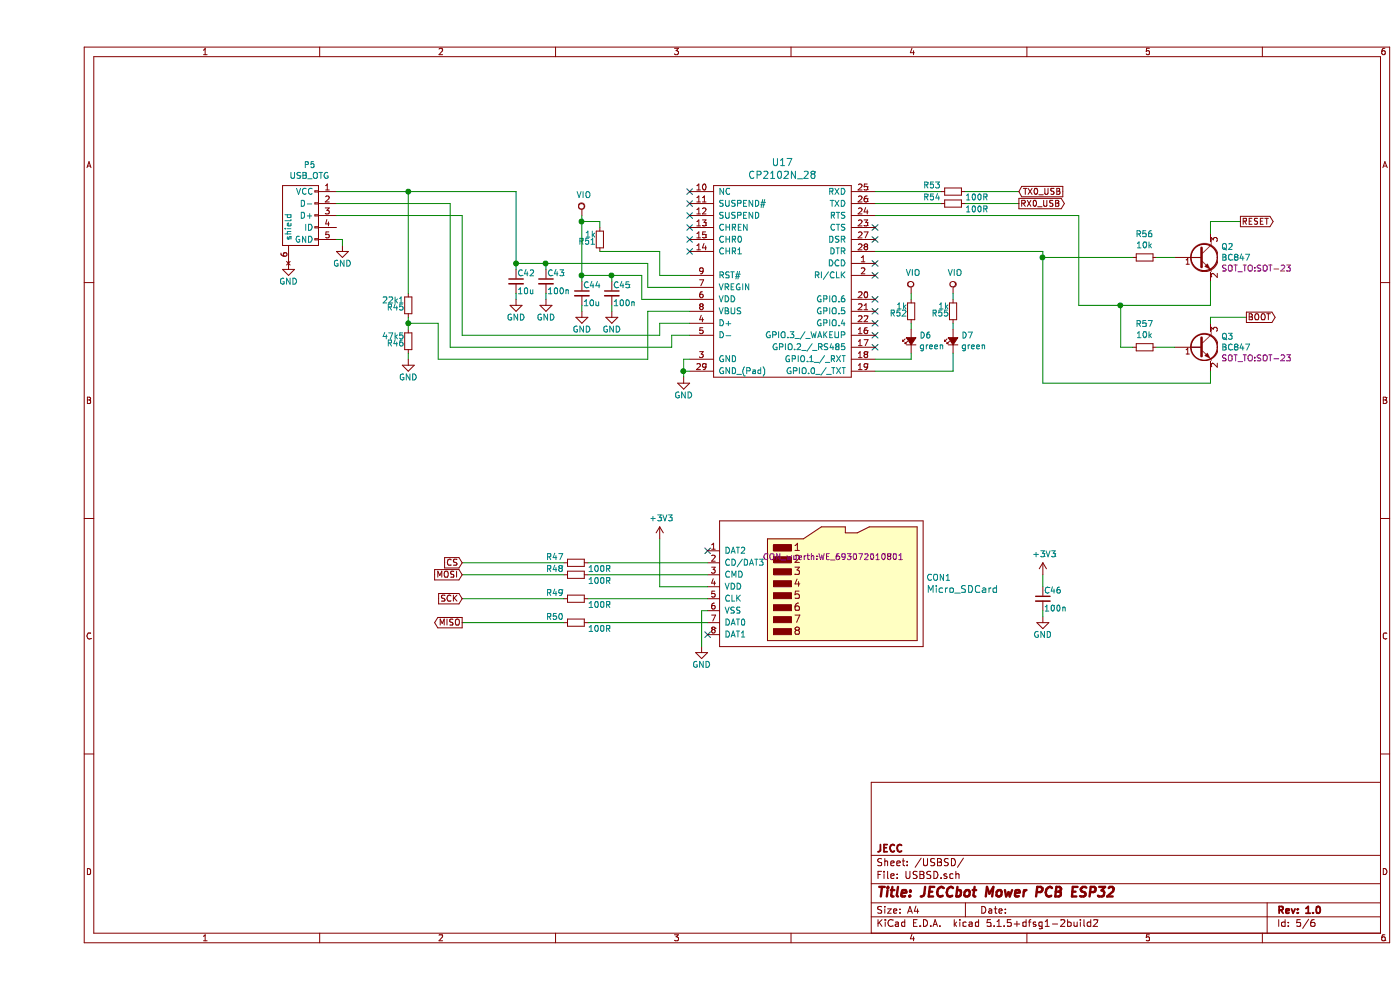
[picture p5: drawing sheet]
EESchema Schematic File Version 4
EELAYER 30 0
EELAYER END
$Descr A4 11693 8268
encoding utf-8
Sheet 5 6
Title "JECCbot Mower PCB ESP32"
Date ""
Rev "1.0"
Comp "JECC"
Comment1 ""
Comment2 ""
Comment3 ""
Comment4 ""
$EndDescr
Wire Wire Line
	3550 5200 4400 5200
Wire Wire Line
	3550 5000 4400 5000
Wire Wire Line
	3550 4800 4400 4800
$Comp
L devices:R_1206 R50
U 1 1
P 4500 5200
F 0 "R50" V 4450 4950 50  0000 L CNN
F 1 "100R" V 4550 5300 50  0000 L CNN
F 2 "resistors:R_0603" H 4500 5050 50  0001 C CNN
F 3 "" H 4500 5200 50  0000 C CNN
	1    4500 5200
	0    1    1    0   
$EndComp
$Comp
L devices:R_1206 R49
U 1 1
P 4500 5000
F 0 "R49" V 4450 4750 50  0000 L CNN
F 1 "100R" V 4550 5100 50  0000 L CNN
F 2 "resistors:R_0603" H 4500 4850 50  0001 C CNN
F 3 "" H 4500 5000 50  0000 C CNN
	1    4500 5000
	0    1    1    0   
$EndComp
$Comp
L devices:R_1206 R48
U 1 1
P 4500 4800
F 0 "R48" V 4450 4550 50  0000 L CNN
F 1 "100R" V 4550 4900 50  0000 L CNN
F 2 "resistors:R_0603" H 4500 4650 50  0001 C CNN
F 3 "" H 4500 4800 50  0000 C CNN
	1    4500 4800
	0    1    1    0   
$EndComp
$Comp
L devices:R_1206 R47
U 1 1
P 4500 4700
F 0 "R47" V 4450 4450 50  0000 L CNN
F 1 "100R" V 4550 4800 50  0000 L CNN
F 2 "resistors:R_0603" H 4500 4550 50  0001 C CNN
F 3 "" H 4500 4700 50  0000 C CNN
	1    4500 4700
	0    1    1    0   
$EndComp
NoConn ~ 5600 4600
NoConn ~ 5600 5300
Wire Wire Line
	4600 5200 5600 5200
Wire Wire Line
	4600 5000 5600 5000
Wire Wire Line
	4600 4800 5600 4800
Wire Wire Line
	4600 4700 5600 4700
Wire Wire Line
	8400 5100 8400 5150
Wire Wire Line
	5550 5100 5550 5400
Wire Wire Line
	5600 5100 5550 5100
$Comp
L power-supply:GND #PWR096
U 1 1
P 8400 5150
F 0 "#PWR096" H 8400 4900 50  0001 C CNN
F 1 "GND" H 8400 5000 50  0000 C CNN
F 2 "" H 8400 5150 50  0000 C CNN
F 3 "" H 8400 5150 50  0000 C CNN
	1    8400 5150
	1    0    0    -1  
$EndComp
$Comp
L devices:C_0603 C46
U 1 1
P 8400 5000
F 0 "C46" H 8410 5070 50  0000 L CNN
F 1 "100n" H 8410 4920 50  0000 L CNN
F 2 "capacitors:C_0603" H 8400 4850 50  0001 C CNN
F 3 "" H 8400 5000 50  0000 C CNN
	1    8400 5000
	1    0    0    -1  
$EndComp
$Comp
L power-supply:GND #PWR092
U 1 1
P 5550 5400
F 0 "#PWR092" H 5550 5150 50  0001 C CNN
F 1 "GND" H 5550 5250 50  0000 C CNN
F 2 "" H 5550 5400 50  0000 C CNN
F 3 "" H 5550 5400 50  0000 C CNN
	1    5550 5400
	1    0    0    -1  
$EndComp
$Comp
L power-supply:+3V3 #PWR095
U 1 1
P 8400 4800
F 0 "#PWR095" H 8400 4650 50  0001 C CNN
F 1 "+3V3" H 8415 4973 50  0000 C CNN
F 2 "" H 8400 4800 50  0000 C CNN
F 3 "" H 8400 4800 50  0000 C CNN
	1    8400 4800
	1    0    0    -1  
$EndComp
Wire Wire Line
	8400 4800 8400 4900
Wire Wire Line
	3550 4700 4400 4700
$Comp
L mechanical-connectors:USB_OTG P5
U 1 1
P 2200 1800
F 0 "P5" V 1775 1724 50  0000 C CNN
F 1 "USB_OTG" V 1866 1724 50  0000 C CNN
F 2 "mechanical-connectors:USB_Micro-B" V 2150 1700 50  0001 C CNN
F 3 "" V 2150 1700 50  0000 C CNN
	1    2200 1800
	0    -1   1    0   
$EndComp
$Comp
L power-supply:GND #PWR082
U 1 1
P 2100 2200
F 0 "#PWR082" H 2100 1950 50  0001 C CNN
F 1 "GND" H 2100 2050 50  0000 C CNN
F 2 "" H 2100 2200 50  0000 C CNN
F 3 "" H 2100 2200 50  0000 C CNN
	1    2100 2200
	1    0    0    -1  
$EndComp
$Comp
L power-supply:GND #PWR083
U 1 1
P 2550 2050
F 0 "#PWR083" H 2550 1800 50  0001 C CNN
F 1 "GND" H 2550 1900 50  0000 C CNN
F 2 "" H 2550 2050 50  0000 C CNN
F 3 "" H 2550 2050 50  0000 C CNN
	1    2550 2050
	1    0    0    -1  
$EndComp
Wire Wire Line
	2500 2000 2550 2000
Wire Wire Line
	2550 2000 2550 2050
$Comp
L IC_interface_usb:CP2102N_28 U17
U 1 1
P 6250 2400
F 0 "U17" H 6225 3447 60  0000 C CNN
F 1 "CP2102N_28" H 6225 3341 60  0000 C CNN
F 2 "QFN:QFN-28-1EP_5x5mm_Pitch0.5mm" H 6250 2450 60  0001 C CNN
F 3 "" H 6250 2450 60  0001 C CNN
	1    6250 2400
	1    0    0    -1  
$EndComp
$Comp
L devices:C_0603 C42
U 1 1
P 4000 2350
F 0 "C42" H 4010 2420 50  0000 L CNN
F 1 "10u" H 4010 2270 50  0000 L CNN
F 2 "capacitors:C_0603" H 4000 2200 50  0001 C CNN
F 3 "" H 4000 2350 50  0000 C CNN
	1    4000 2350
	1    0    0    -1  
$EndComp
$Comp
L devices:C_0603 C43
U 1 1
P 4250 2350
F 0 "C43" H 4260 2420 50  0000 L CNN
F 1 "100n" H 4260 2270 50  0000 L CNN
F 2 "capacitors:C_0603" H 4250 2200 50  0001 C CNN
F 3 "" H 4250 2350 50  0000 C CNN
	1    4250 2350
	1    0    0    -1  
$EndComp
$Comp
L power-supply:GND #PWR086
U 1 1
P 4250 2500
F 0 "#PWR086" H 4250 2250 50  0001 C CNN
F 1 "GND" H 4250 2350 50  0000 C CNN
F 2 "" H 4250 2500 50  0000 C CNN
F 3 "" H 4250 2500 50  0000 C CNN
	1    4250 2500
	1    0    0    -1  
$EndComp
$Comp
L power-supply:GND #PWR085
U 1 1
P 4000 2500
F 0 "#PWR085" H 4000 2250 50  0001 C CNN
F 1 "GND" H 4000 2350 50  0000 C CNN
F 2 "" H 4000 2500 50  0000 C CNN
F 3 "" H 4000 2500 50  0000 C CNN
	1    4000 2500
	1    0    0    -1  
$EndComp
Wire Wire Line
	2500 1600 3100 1600
Wire Wire Line
	4000 1600 4000 2200
Wire Wire Line
	4000 2200 4250 2200
$Comp
L devices:C_0603 C45
U 1 1
P 4800 2450
F 0 "C45" H 4810 2520 50  0000 L CNN
F 1 "100n" H 4810 2370 50  0000 L CNN
F 2 "capacitors:C_0603" H 4800 2300 50  0001 C CNN
F 3 "" H 4800 2450 50  0000 C CNN
	1    4800 2450
	1    0    0    -1  
$EndComp
$Comp
L devices:C_0603 C44
U 1 1
P 4550 2450
F 0 "C44" H 4560 2520 50  0000 L CNN
F 1 "10u" H 4560 2370 50  0000 L CNN
F 2 "capacitors:C_0603" H 4550 2300 50  0001 C CNN
F 3 "" H 4550 2450 50  0000 C CNN
	1    4550 2450
	1    0    0    -1  
$EndComp
$Comp
L power-supply:GND #PWR089
U 1 1
P 4800 2600
F 0 "#PWR089" H 4800 2350 50  0001 C CNN
F 1 "GND" H 4800 2450 50  0000 C CNN
F 2 "" H 4800 2600 50  0000 C CNN
F 3 "" H 4800 2600 50  0000 C CNN
	1    4800 2600
	1    0    0    -1  
$EndComp
$Comp
L power-supply:GND #PWR088
U 1 1
P 4550 2600
F 0 "#PWR088" H 4550 2350 50  0001 C CNN
F 1 "GND" H 4550 2450 50  0000 C CNN
F 2 "" H 4550 2600 50  0000 C CNN
F 3 "" H 4550 2600 50  0000 C CNN
	1    4550 2600
	1    0    0    -1  
$EndComp
Wire Wire Line
	5450 2400 5100 2400
Wire Wire Line
	5100 2400 5100 2200
Wire Wire Line
	4250 2450 4250 2500
Wire Wire Line
	4000 2500 4000 2450
Connection ~ 4000 2200
Wire Wire Line
	4000 2250 4000 2200
Wire Wire Line
	4250 2250 4250 2200
Connection ~ 4250 2200
Wire Wire Line
	4250 2200 5100 2200
Wire Wire Line
	4550 2350 4550 2300
Wire Wire Line
	4550 2300 4800 2300
Wire Wire Line
	5050 2300 5050 2500
Wire Wire Line
	5050 2500 5450 2500
Wire Wire Line
	4800 2600 4800 2550
Wire Wire Line
	4550 2600 4550 2550
Wire Wire Line
	4800 2350 4800 2300
Connection ~ 4800 2300
Wire Wire Line
	4800 2300 5050 2300
Wire Wire Line
	5450 2700 5200 2700
Wire Wire Line
	5200 2700 5200 2800
Wire Wire Line
	5200 2800 3550 2800
Wire Wire Line
	3550 2800 3550 1800
Wire Wire Line
	3550 1800 2500 1800
Wire Wire Line
	2500 1700 3450 1700
Wire Wire Line
	3450 1700 3450 2900
Wire Wire Line
	3450 2900 5300 2900
Wire Wire Line
	5300 2900 5300 2800
Wire Wire Line
	5300 2800 5450 2800
$Comp
L power-supply:GND #PWR091
U 1 1
P 5400 3150
F 0 "#PWR091" H 5400 2900 50  0001 C CNN
F 1 "GND" H 5400 3000 50  0000 C CNN
F 2 "" H 5400 3150 50  0000 C CNN
F 3 "" H 5400 3150 50  0000 C CNN
	1    5400 3150
	1    0    0    -1  
$EndComp
Wire Wire Line
	5450 3000 5400 3000
Wire Wire Line
	5400 3000 5400 3100
Wire Wire Line
	5450 3100 5400 3100
Connection ~ 5400 3100
Wire Wire Line
	5400 3100 5400 3150
$Comp
L devices:R_1206 R45
U 1 1
P 3100 2550
F 0 "R45" H 3130 2570 50  0000 L CNN
F 1 "22k1" H 3130 2510 50  0000 L CNN
F 2 "resistors:R_0603" H 3100 2400 50  0001 C CNN
F 3 "" H 3100 2550 50  0000 C CNN
	1    3100 2550
	-1   0    0    1   
$EndComp
$Comp
L devices:R_1206 R46
U 1 1
P 3100 2850
F 0 "R46" H 3130 2870 50  0000 L CNN
F 1 "47k5" H 3130 2810 50  0000 L CNN
F 2 "resistors:R_0603" H 3100 2700 50  0001 C CNN
F 3 "" H 3100 2850 50  0000 C CNN
	1    3100 2850
	-1   0    0    1   
$EndComp
$Comp
L power-supply:GND #PWR084
U 1 1
P 3100 3000
F 0 "#PWR084" H 3100 2750 50  0001 C CNN
F 1 "GND" H 3100 2850 50  0000 C CNN
F 2 "" H 3100 3000 50  0000 C CNN
F 3 "" H 3100 3000 50  0000 C CNN
	1    3100 3000
	1    0    0    -1  
$EndComp
Wire Wire Line
	5450 2600 5100 2600
Wire Wire Line
	5100 2600 5100 3000
Wire Wire Line
	5100 3000 3350 3000
Wire Wire Line
	3350 3000 3350 2700
Wire Wire Line
	3350 2700 3100 2700
Wire Wire Line
	3100 2700 3100 2650
Connection ~ 3100 2700
Wire Wire Line
	3100 2700 3100 2750
Wire Wire Line
	3100 2950 3100 3000
Wire Wire Line
	3100 2450 3100 1600
Connection ~ 3100 1600
Wire Wire Line
	3100 1600 4000 1600
$Comp
L devices:R_1206 R51
U 1 1
P 4700 2000
F 0 "R51" H 4730 2020 50  0000 L CNN
F 1 "1k" H 4730 1960 50  0000 L CNN
F 2 "resistors:R_0603" H 4700 1850 50  0001 C CNN
F 3 "" H 4700 2000 50  0000 C CNN
	1    4700 2000
	-1   0    0    1   
$EndComp
Wire Wire Line
	5450 2300 5200 2300
Wire Wire Line
	5200 2300 5200 2100
Wire Wire Line
	5200 2100 4700 2100
NoConn ~ 5450 1600
NoConn ~ 5450 1700
NoConn ~ 5450 1800
NoConn ~ 5450 2100
Connection ~ 4550 2300
Wire Wire Line
	4550 2300 4550 1850
Wire Wire Line
	4550 1850 4700 1850
Wire Wire Line
	4700 1850 4700 1900
$Comp
L devices:Led_Small D6
U 1 1
P 7300 2850
F 0 "D6" V 7346 2782 50  0000 R CNN
F 1 "green" V 7255 2782 50  0000 R CNN
F 2 "LEDs:LED_0603" V 7300 2850 50  0001 C CNN
F 3 "" V 7300 2850 50  0000 C CNN
	1    7300 2850
	0    -1   -1   0   
$EndComp
$Comp
L devices:Led_Small D7
U 1 1
P 7650 2850
F 0 "D7" V 7696 2782 50  0000 R CNN
F 1 "green" V 7605 2782 50  0000 R CNN
F 2 "LEDs:LED_0603" V 7650 2850 50  0001 C CNN
F 3 "" V 7650 2850 50  0000 C CNN
	1    7650 2850
	0    -1   -1   0   
$EndComp
$Comp
L devices:R_1206 R52
U 1 1
P 7300 2600
F 0 "R52" H 7330 2620 50  0000 L CNN
F 1 "1k" H 7330 2560 50  0000 L CNN
F 2 "resistors:R_0603" H 7300 2450 50  0001 C CNN
F 3 "" H 7300 2600 50  0000 C CNN
	1    7300 2600
	-1   0    0    1   
$EndComp
$Comp
L devices:R_1206 R55
U 1 1
P 7650 2600
F 0 "R55" H 7680 2620 50  0000 L CNN
F 1 "1k" H 7680 2560 50  0000 L CNN
F 2 "resistors:R_0603" H 7650 2450 50  0001 C CNN
F 3 "" H 7650 2600 50  0000 C CNN
	1    7650 2600
	-1   0    0    1   
$EndComp
Connection ~ 4550 1850
Wire Wire Line
	4550 1850 4550 1800
Wire Wire Line
	7300 2450 7300 2500
Wire Wire Line
	7650 2450 7650 2500
Wire Wire Line
	7300 2700 7300 2750
Wire Wire Line
	7650 2700 7650 2750
Wire Wire Line
	7300 2950 7300 3000
Wire Wire Line
	7300 3000 7000 3000
Wire Wire Line
	7650 2950 7650 3100
Wire Wire Line
	7650 3100 7000 3100
NoConn ~ 7000 2900
NoConn ~ 7000 2800
NoConn ~ 7000 2700
NoConn ~ 7000 2600
NoConn ~ 7000 2500
NoConn ~ 7000 2300
NoConn ~ 7000 2200
NoConn ~ 7000 2000
NoConn ~ 7000 1900
Wire Wire Line
	7550 1600 7000 1600
Wire Wire Line
	7550 1700 7000 1700
$Comp
L devices:R_1206 R53
U 1 1
P 7650 1600
F 0 "R53" V 7700 1700 50  0000 L CNN
F 1 "100R" V 7600 1300 50  0000 L CNN
F 2 "resistors:R_0603" H 7650 1450 50  0001 C CNN
F 3 "" H 7650 1600 50  0000 C CNN
	1    7650 1600
	0    -1   -1   0   
$EndComp
$Comp
L devices:R_1206 R54
U 1 1
P 7650 1700
F 0 "R54" V 7700 1800 50  0000 L CNN
F 1 "100R" V 7600 1400 50  0000 L CNN
F 2 "resistors:R_0603" H 7650 1550 50  0001 C CNN
F 3 "" H 7650 1700 50  0000 C CNN
	1    7650 1700
	0    -1   -1   0   
$EndComp
Wire Wire Line
	8200 1700 7750 1700
Wire Wire Line
	8200 1600 7750 1600
Text GLabel 3550 4700 0    50   Input ~ 0
CS
Text GLabel 3550 4800 0    50   Input ~ 0
MOSI
Text GLabel 3550 5000 0    50   Input ~ 0
SCK
Text GLabel 3550 5200 0    50   Output ~ 0
MISO
NoConn ~ 5450 2000
NoConn ~ 5450 1900
$Comp
L power-supply:VIO #PWR094
U 1 1
P 7650 2450
F 0 "#PWR094" H 7650 2300 50  0001 C CNN
F 1 "VIO" H 7667 2623 50  0000 C CNN
F 2 "" H 7650 2450 50  0000 C CNN
F 3 "" H 7650 2450 50  0000 C CNN
	1    7650 2450
	1    0    0    -1  
$EndComp
$Comp
L power-supply:VIO #PWR093
U 1 1
P 7300 2450
F 0 "#PWR093" H 7300 2300 50  0001 C CNN
F 1 "VIO" H 7317 2623 50  0000 C CNN
F 2 "" H 7300 2450 50  0000 C CNN
F 3 "" H 7300 2450 50  0000 C CNN
	1    7300 2450
	1    0    0    -1  
$EndComp
$Comp
L power-supply:VIO #PWR087
U 1 1
P 4550 1800
F 0 "#PWR087" H 4550 1650 50  0001 C CNN
F 1 "VIO" H 4567 1973 50  0000 C CNN
F 2 "" H 4550 1800 50  0000 C CNN
F 3 "" H 4550 1800 50  0000 C CNN
	1    4550 1800
	1    0    0    -1  
$EndComp
Text GLabel 8200 1700 2    50   Output ~ 0
RX0_USB
Text GLabel 8200 1600 2    50   Input ~ 0
TX0_USB
Wire Wire Line
	5200 4900 5200 4500
Wire Wire Line
	5200 4900 5600 4900
$Comp
L power-supply:+3V3 #PWR090
U 1 1
P 5200 4500
F 0 "#PWR090" H 5200 4350 50  0001 C CNN
F 1 "+3V3" H 5215 4673 50  0000 C CNN
F 2 "" H 5200 4500 50  0000 C CNN
F 3 "" H 5200 4500 50  0000 C CNN
	1    5200 4500
	1    0    0    -1  
$EndComp
$Comp
L electrical-connectors:Micro_SDCard CON1
U 1 1
P 6250 5000
F 0 "CON1" H 7427 5178 50  0000 L CNN
F 1 "Micro_SDCard" H 7427 5080 59  0000 L CNN
F 2 "CON_wuerth:WE_693072010801" H 6650 5350 50  0000 C CNN
F 3 "" H 6450 5000 60  0000 C CNN
	1    6250 5000
	1    0    0    -1  
$EndComp
$Comp
L devices:Q_NPN_BEC Q2
U 1 1
P 9700 2150
F 0 "Q2" H 9890 2241 50  0000 L CNN
F 1 "BC847" H 9890 2150 50  0000 L CNN
F 2 "SOT_TO:SOT-23" H 9890 2059 50  0000 L CNN
F 3 "" H 9700 2150 50  0000 C CNN
	1    9700 2150
	1    0    0    -1  
$EndComp
$Comp
L devices:Q_NPN_BEC Q3
U 1 1
P 9700 2900
F 0 "Q3" H 9890 2991 50  0000 L CNN
F 1 "BC847" H 9890 2900 50  0000 L CNN
F 2 "SOT_TO:SOT-23" H 9890 2809 50  0000 L CNN
F 3 "" H 9700 2900 50  0000 C CNN
	1    9700 2900
	1    0    0    -1  
$EndComp
$Comp
L devices:R_0603 R56
U 1 1
P 9250 2150
F 0 "R56" V 9054 2150 50  0000 C CNN
F 1 "10k" V 9145 2150 50  0000 C CNN
F 2 "resistors:R_0603" H 9250 2000 50  0001 C CNN
F 3 "" H 9250 2150 50  0000 C CNN
	1    9250 2150
	0    1    1    0   
$EndComp
$Comp
L devices:R_0603 R57
U 1 1
P 9250 2900
F 0 "R57" V 9054 2900 50  0000 C CNN
F 1 "10k" V 9145 2900 50  0000 C CNN
F 2 "resistors:R_0603" H 9250 2750 50  0001 C CNN
F 3 "" H 9250 2900 50  0000 C CNN
	1    9250 2900
	0    1    1    0   
$EndComp
Wire Wire Line
	9500 2150 9350 2150
Wire Wire Line
	9350 2900 9500 2900
Wire Wire Line
	9800 2350 9800 2550
Wire Wire Line
	8700 2550 8700 1800
Wire Wire Line
	8700 1800 7000 1800
Wire Wire Line
	8700 2550 9050 2550
Wire Wire Line
	9150 2900 9050 2900
Wire Wire Line
	9050 2900 9050 2550
Connection ~ 9050 2550
Wire Wire Line
	9050 2550 9800 2550
Wire Wire Line
	9800 3100 9800 3200
Wire Wire Line
	9800 3200 8400 3200
Wire Wire Line
	8400 2100 7000 2100
Wire Wire Line
	9150 2150 8400 2150
Wire Wire Line
	8400 2100 8400 2150
Connection ~ 8400 2150
Wire Wire Line
	8400 2150 8400 3200
Text GLabel 10050 1850 2    50   Output ~ 0
RESET
Text GLabel 10100 2650 2    50   Output ~ 0
BOOT
Wire Wire Line
	9800 1950 9800 1850
Wire Wire Line
	9800 1850 10050 1850
Wire Wire Line
	9800 2700 9800 2650
Wire Wire Line
	9800 2650 10100 2650
$EndSCHEMATC
